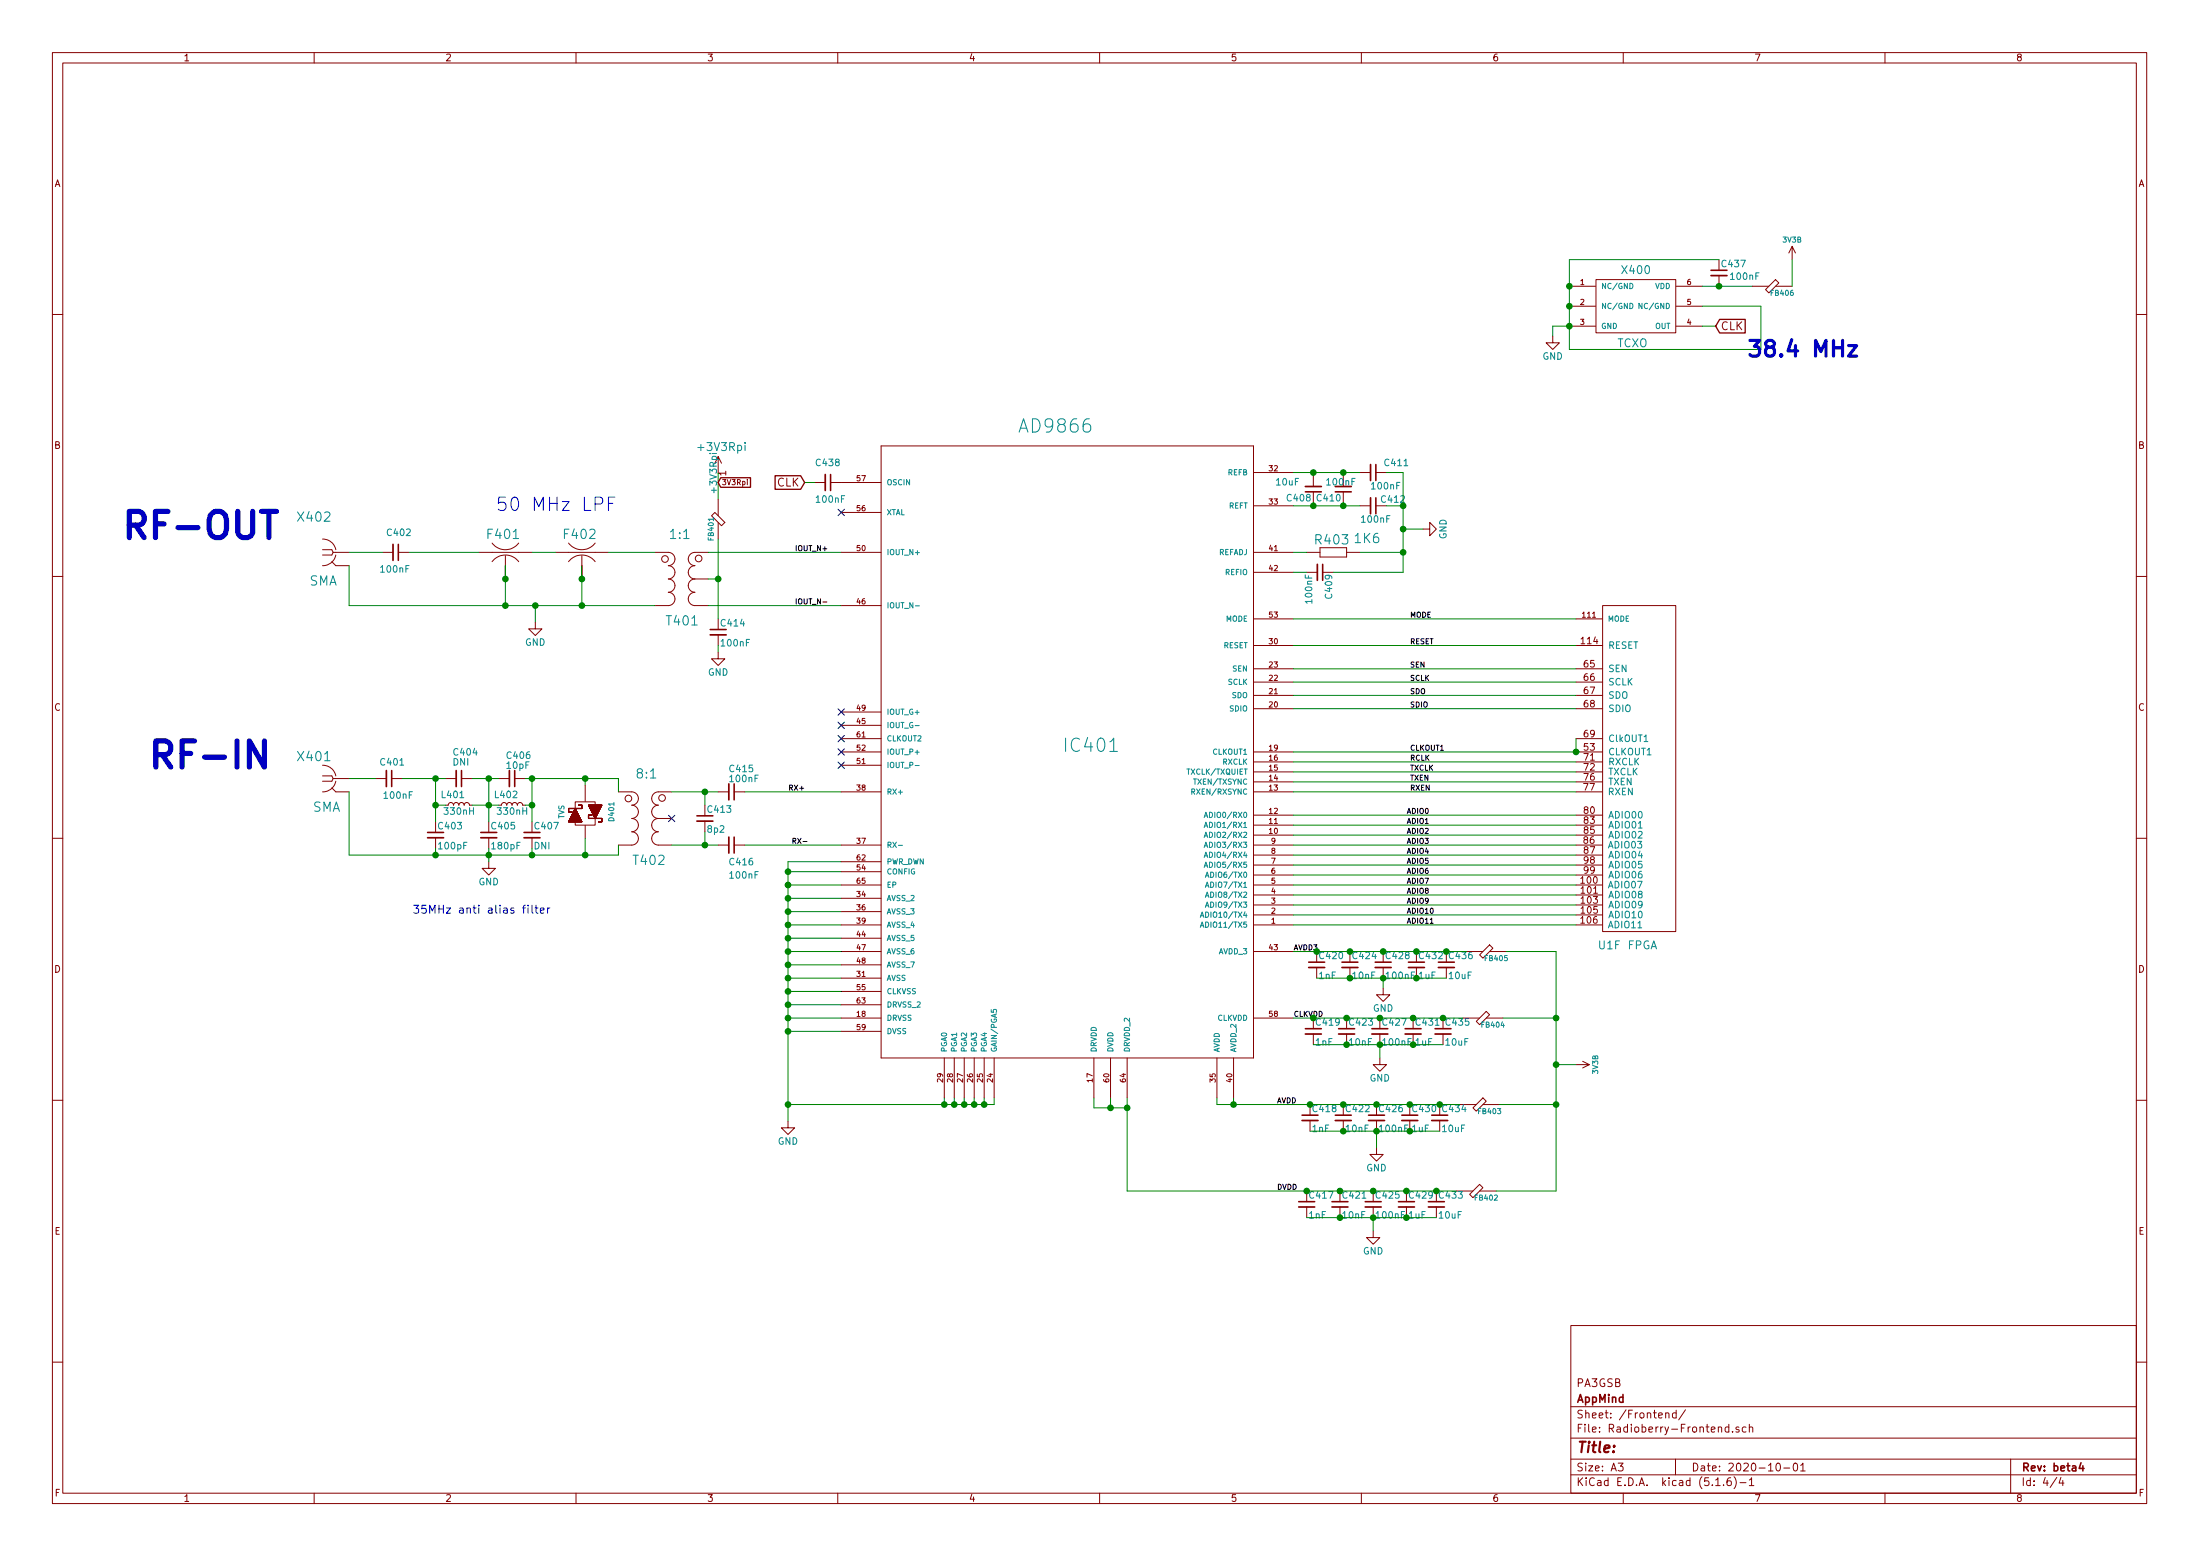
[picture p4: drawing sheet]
EESchema Schematic File Version 4
EELAYER 30 0
EELAYER END
$Descr A3 16535 11693
encoding utf-8
Sheet 4 4
Title ""
Date "2020-10-01"
Rev "beta4"
Comp "AppMind"
Comment1 "PA3GSB"
Comment2 ""
Comment3 ""
Comment4 ""
$EndDescr
Text Notes 900  4075 0    197  ~ 39
RF-OUT
Text Notes 1100 5800 0    197  ~ 39
RF-IN
Text Notes 3725 3850 0    100  ~ 0
50 MHz LPF
$Comp
L Radioberry:MURATA-FILTER_NFM21C F402
U 1 1
P 4375 4150
F 0 "F402" H 4225 4250 70  0000 L BNN
F 1 "50Mhz" H 4365 4040 65  0001 L TNN
F 2 "Radioberry:MURATA-FILTER_NFM21C" H 4365 3940 65  0001 L TNN
F 3 "" H 4375 4150 60  0001 C CNN
	1    4375 4150
	1    0    0    -1  
$EndComp
$Comp
L Radioberry:RCL_R-EU_R0805 R403
U 1 1
P 10025 4150
F 0 "R403" H 9875 4209 70  0000 L BNN
F 1 "1K6" H 10175 4219 70  0000 L BNN
F 2 "hermeslite:SMD-0603" H 10015 3940 65  0001 L TNN
F 3 "" H 10025 4150 60  0001 C CNN
	1    10025 4150
	1    0    0    -1  
$EndComp
$Comp
L Radioberry:PA3GSB_T1-1TDIL T401
U 1 1
P 5125 4350
F 0 "T401" H 5000 4000 70  0000 L BNN
F 1 "1:1" H 5025 4650 70  0000 L BNN
F 2 "hermeslite:TR1-1" H 5115 4140 65  0001 L TNN
F 3 "" H 5125 4350 60  0001 C CNN
	1    5125 4350
	1    0    0    -1  
$EndComp
$Comp
L Radioberry:CON-COAX_BU-SMA-H X402
U 1 1
P 2525 4150
F 0 "X402" H 2225 4380 70  0000 L BNN
F 1 "SMA" H 2325 3900 70  0000 L BNN
F 2 "Radioberry:CON-COAX_BU-SMA-H" H 2125 3850 70  0001 L BNN
F 3 "" H 2525 4150 60  0001 C CNN
	1    2525 4150
	1    0    0    -1  
$EndComp
$Comp
L Radioberry:FPGA U1
U 6 1
P 12000 7000
AR Path="/59C80E9B" Ref="U1"  Part="6" 
AR Path="/59BC4A83/59C80E9B" Ref="U1"  Part="6" 
F 0 "U1" H 12100 6900 60  0000 C CNN
F 1 "FPGA" H 12350 6900 60  0000 C CNN
F 2 "hermeslite:CYCLONE10LP" H 12000 7000 60  0001 C CNN
F 3 "" H 12000 7000 60  0001 C CNN
	6    12000 7000
	1    0    0    -1  
$EndComp
$Comp
L hermeslite:GND #PWR047
U 1 1
P 5925 8425
F 0 "#PWR047" H 5925 8175 50  0001 C CNN
F 1 "GND" H 5925 8275 50  0000 C CNN
F 2 "" H 5925 8425 50  0001 C CNN
F 3 "" H 5925 8425 50  0001 C CNN
	1    5925 8425
	1    0    0    -1  
$EndComp
NoConn ~ 6325 5550
NoConn ~ 6325 5450
NoConn ~ 6325 5350
NoConn ~ 6325 5750
NoConn ~ 6325 5650
$Comp
L hermeslite:C_Small C412
U 1 1
P 10325 3800
F 0 "C412" V 10275 3850 50  0000 L CNN
F 1 "100nF" V 10425 3700 50  0000 L CNN
F 2 "hermeslite:SMD-0603" H 10325 3800 50  0001 C CNN
F 3 "" H 10325 3800 50  0001 C CNN
	1    10325 3800
	0    1    1    0   
$EndComp
$Comp
L hermeslite:C_Small C411
U 1 1
P 10325 3550
F 0 "C411" V 10250 3625 50  0000 L CNN
F 1 "100nF" V 10425 3525 50  0000 L CNN
F 2 "hermeslite:SMD-0603" H 10325 3550 50  0001 C CNN
F 3 "" H 10325 3550 50  0001 C CNN
	1    10325 3550
	0    1    1    0   
$EndComp
$Comp
L hermeslite:C_Small C409
U 1 1
P 9925 4300
F 0 "C409" H 9935 4370 50  0000 L CNN
F 1 "100nF" H 9935 4220 50  0000 L CNN
F 2 "hermeslite:SMD-0603" H 9925 4300 50  0001 C CNN
F 3 "" H 9925 4300 50  0001 C CNN
	1    9925 4300
	0    1    1    0   
$EndComp
$Comp
L hermeslite:C_Small C410
U 1 1
P 10100 3675
F 0 "C410" H 10110 3745 50  0000 L CNN
F 1 "100nF" H 10000 3625 50  0000 L CNN
F 2 "hermeslite:SMD-0603" H 10100 3675 50  0001 C CNN
F 3 "" H 10100 3675 50  0001 C CNN
	1    10100 3675
	-1   0    0    1   
$EndComp
$Comp
L hermeslite:C_Small C408
U 1 1
P 9875 3675
F 0 "C408" H 9885 3745 50  0000 L CNN
F 1 "10uF" H 9975 3625 50  0000 L CNN
F 2 "hermeslite:SMD-1206" H 9875 3675 50  0001 C CNN
F 3 "" H 9875 3675 50  0001 C CNN
	1    9875 3675
	-1   0    0    1   
$EndComp
$Comp
L hermeslite:GND #PWR048
U 1 1
P 10700 3975
F 0 "#PWR048" H 10700 3725 50  0001 C CNN
F 1 "GND" H 10700 3825 50  0000 C CNN
F 2 "" H 10700 3975 50  0001 C CNN
F 3 "" H 10700 3975 50  0001 C CNN
	1    10700 3975
	0    -1   -1   0   
$EndComp
$Comp
L hermeslite:GND #PWR049
U 1 1
P 4025 4675
F 0 "#PWR049" H 4025 4425 50  0001 C CNN
F 1 "GND" H 4025 4525 50  0000 C CNN
F 2 "" H 4025 4675 50  0001 C CNN
F 3 "" H 4025 4675 50  0001 C CNN
	1    4025 4675
	1    0    0    -1  
$EndComp
NoConn ~ 6325 3850
$Comp
L Radioberry:TCXO X400
U 1 1
P 12300 2300
F 0 "X400" H 12300 2575 60  0000 C CNN
F 1 "TCXO" H 12275 2025 60  0000 C CNN
F 2 "hermeslite:TCXO" H 12300 2325 60  0001 C CNN
F 3 "" H 12300 2325 60  0001 C CNN
	1    12300 2300
	1    0    0    -1  
$EndComp
$Comp
L hermeslite:FB FB406
U 1 1
P 13325 2150
F 0 "FB406" H 13400 2100 39  0000 C CNN
F 1 "FB" H 13325 2250 60  0001 C CNN
F 2 "hermeslite:SMD-0603" H 13325 2150 60  0001 C CNN
F 3 "" H 13325 2150 60  0000 C CNN
	1    13325 2150
	1    0    0    -1  
$EndComp
$Comp
L hermeslite:C_Small C437
U 1 1
P 12925 2050
F 0 "C437" H 12935 2120 50  0000 L CNN
F 1 "100nF" H 13000 2025 50  0000 L CNN
F 2 "hermeslite:SMD-0603" H 12925 2050 50  0001 C CNN
F 3 "" H 12925 2050 50  0001 C CNN
	1    12925 2050
	1    0    0    -1  
$EndComp
$Comp
L hermeslite:3V3B #PWR050
U 1 1
P 13475 1950
F 0 "#PWR050" H 13475 1800 60  0001 C CNN
F 1 "3V3B" H 13475 2100 39  0000 C CNN
F 2 "" H 13475 1950 60  0001 C CNN
F 3 "" H 13475 1950 60  0001 C CNN
	1    13475 1950
	1    0    0    -1  
$EndComp
$Comp
L hermeslite:GND #PWR051
U 1 1
P 11675 2525
F 0 "#PWR051" H 11675 2275 50  0001 C CNN
F 1 "GND" H 11675 2375 50  0000 C CNN
F 2 "" H 11675 2525 50  0001 C CNN
F 3 "" H 11675 2525 50  0001 C CNN
	1    11675 2525
	1    0    0    -1  
$EndComp
$Comp
L hermeslite:C_Small C420
U 1 1
P 9900 7250
F 0 "C420" H 9910 7320 50  0000 L CNN
F 1 "1nF" H 9910 7170 50  0000 L CNN
F 2 "hermeslite:SMD-0603" H 9900 7250 50  0001 C CNN
F 3 "" H 9900 7250 50  0001 C CNN
	1    9900 7250
	1    0    0    -1  
$EndComp
$Comp
L hermeslite:C_Small C424
U 1 1
P 10150 7250
F 0 "C424" H 10160 7320 50  0000 L CNN
F 1 "10nF" H 10160 7170 50  0000 L CNN
F 2 "hermeslite:SMD-0603" H 10150 7250 50  0001 C CNN
F 3 "" H 10150 7250 50  0001 C CNN
	1    10150 7250
	1    0    0    -1  
$EndComp
$Comp
L hermeslite:C_Small C428
U 1 1
P 10400 7250
F 0 "C428" H 10410 7320 50  0000 L CNN
F 1 "100nF" H 10410 7170 50  0000 L CNN
F 2 "hermeslite:SMD-0603" H 10400 7250 50  0001 C CNN
F 3 "" H 10400 7250 50  0001 C CNN
	1    10400 7250
	1    0    0    -1  
$EndComp
$Comp
L hermeslite:C_Small C432
U 1 1
P 10650 7250
F 0 "C432" H 10660 7320 50  0000 L CNN
F 1 "1uF" H 10660 7170 50  0000 L CNN
F 2 "hermeslite:SMD-0603" H 10650 7250 50  0001 C CNN
F 3 "" H 10650 7250 50  0001 C CNN
	1    10650 7250
	1    0    0    -1  
$EndComp
$Comp
L hermeslite:C_Small C436
U 1 1
P 10875 7250
F 0 "C436" H 10885 7320 50  0000 L CNN
F 1 "10uF" H 10885 7170 50  0000 L CNN
F 2 "hermeslite:SMD-0603" H 10875 7250 50  0001 C CNN
F 3 "" H 10875 7250 50  0001 C CNN
	1    10875 7250
	1    0    0    -1  
$EndComp
$Comp
L hermeslite:FB FB405
U 1 1
P 11175 7150
F 0 "FB405" H 11250 7100 39  0000 C CNN
F 1 "FB" H 11175 7250 60  0001 C CNN
F 2 "hermeslite:SMD-0603" H 11175 7150 60  0001 C CNN
F 3 "" H 11175 7150 60  0000 C CNN
	1    11175 7150
	1    0    0    -1  
$EndComp
$Comp
L hermeslite:GND #PWR052
U 1 1
P 10400 7425
F 0 "#PWR052" H 10400 7175 50  0001 C CNN
F 1 "GND" H 10400 7275 50  0000 C CNN
F 2 "" H 10400 7425 50  0001 C CNN
F 3 "" H 10400 7425 50  0001 C CNN
	1    10400 7425
	1    0    0    -1  
$EndComp
$Comp
L hermeslite:C_Small C419
U 1 1
P 9875 7750
F 0 "C419" H 9885 7820 50  0000 L CNN
F 1 "1nF" H 9885 7670 50  0000 L CNN
F 2 "hermeslite:SMD-0603" H 9875 7750 50  0001 C CNN
F 3 "" H 9875 7750 50  0001 C CNN
	1    9875 7750
	1    0    0    -1  
$EndComp
$Comp
L hermeslite:C_Small C423
U 1 1
P 10125 7750
F 0 "C423" H 10135 7820 50  0000 L CNN
F 1 "10nF" H 10135 7670 50  0000 L CNN
F 2 "hermeslite:SMD-0603" H 10125 7750 50  0001 C CNN
F 3 "" H 10125 7750 50  0001 C CNN
	1    10125 7750
	1    0    0    -1  
$EndComp
$Comp
L hermeslite:C_Small C427
U 1 1
P 10375 7750
F 0 "C427" H 10385 7820 50  0000 L CNN
F 1 "100nF" H 10385 7670 50  0000 L CNN
F 2 "hermeslite:SMD-0603" H 10375 7750 50  0001 C CNN
F 3 "" H 10375 7750 50  0001 C CNN
	1    10375 7750
	1    0    0    -1  
$EndComp
$Comp
L hermeslite:C_Small C431
U 1 1
P 10625 7750
F 0 "C431" H 10635 7820 50  0000 L CNN
F 1 "1uF" H 10635 7670 50  0000 L CNN
F 2 "hermeslite:SMD-0603" H 10625 7750 50  0001 C CNN
F 3 "" H 10625 7750 50  0001 C CNN
	1    10625 7750
	1    0    0    -1  
$EndComp
$Comp
L hermeslite:C_Small C435
U 1 1
P 10850 7750
F 0 "C435" H 10860 7820 50  0000 L CNN
F 1 "10uF" H 10860 7670 50  0000 L CNN
F 2 "hermeslite:SMD-0603" H 10850 7750 50  0001 C CNN
F 3 "" H 10850 7750 50  0001 C CNN
	1    10850 7750
	1    0    0    -1  
$EndComp
$Comp
L hermeslite:FB FB404
U 1 1
P 11150 7650
F 0 "FB404" H 11225 7600 39  0000 C CNN
F 1 "FB" H 11150 7750 60  0001 C CNN
F 2 "hermeslite:SMD-0603" H 11150 7650 60  0001 C CNN
F 3 "" H 11150 7650 60  0000 C CNN
	1    11150 7650
	1    0    0    -1  
$EndComp
$Comp
L hermeslite:GND #PWR053
U 1 1
P 10375 7950
F 0 "#PWR053" H 10375 7700 50  0001 C CNN
F 1 "GND" H 10375 7800 50  0000 C CNN
F 2 "" H 10375 7950 50  0001 C CNN
F 3 "" H 10375 7950 50  0001 C CNN
	1    10375 7950
	1    0    0    -1  
$EndComp
$Comp
L hermeslite:C_Small C417
U 1 1
P 9825 9050
F 0 "C417" H 9835 9120 50  0000 L CNN
F 1 "1nF" H 9835 8970 50  0000 L CNN
F 2 "hermeslite:SMD-0603" H 9825 9050 50  0001 C CNN
F 3 "" H 9825 9050 50  0001 C CNN
	1    9825 9050
	1    0    0    -1  
$EndComp
$Comp
L hermeslite:C_Small C421
U 1 1
P 10075 9050
F 0 "C421" H 10085 9120 50  0000 L CNN
F 1 "10nF" H 10085 8970 50  0000 L CNN
F 2 "hermeslite:SMD-0603" H 10075 9050 50  0001 C CNN
F 3 "" H 10075 9050 50  0001 C CNN
	1    10075 9050
	1    0    0    -1  
$EndComp
$Comp
L hermeslite:C_Small C425
U 1 1
P 10325 9050
F 0 "C425" H 10335 9120 50  0000 L CNN
F 1 "100nF" H 10335 8970 50  0000 L CNN
F 2 "hermeslite:SMD-0603" H 10325 9050 50  0001 C CNN
F 3 "" H 10325 9050 50  0001 C CNN
	1    10325 9050
	1    0    0    -1  
$EndComp
$Comp
L hermeslite:C_Small C429
U 1 1
P 10575 9050
F 0 "C429" H 10585 9120 50  0000 L CNN
F 1 "1uF" H 10585 8970 50  0000 L CNN
F 2 "hermeslite:SMD-0603" H 10575 9050 50  0001 C CNN
F 3 "" H 10575 9050 50  0001 C CNN
	1    10575 9050
	1    0    0    -1  
$EndComp
$Comp
L hermeslite:C_Small C433
U 1 1
P 10800 9050
F 0 "C433" H 10810 9120 50  0000 L CNN
F 1 "10uF" H 10810 8970 50  0000 L CNN
F 2 "hermeslite:SMD-0603" H 10800 9050 50  0001 C CNN
F 3 "" H 10800 9050 50  0001 C CNN
	1    10800 9050
	1    0    0    -1  
$EndComp
$Comp
L hermeslite:FB FB402
U 1 1
P 11100 8950
F 0 "FB402" H 11175 8900 39  0000 C CNN
F 1 "FB" H 11100 9050 60  0001 C CNN
F 2 "hermeslite:SMD-0603" H 11100 8950 60  0001 C CNN
F 3 "" H 11100 8950 60  0000 C CNN
	1    11100 8950
	1    0    0    -1  
$EndComp
$Comp
L hermeslite:GND #PWR054
U 1 1
P 10325 9250
F 0 "#PWR054" H 10325 9000 50  0001 C CNN
F 1 "GND" H 10325 9100 50  0000 C CNN
F 2 "" H 10325 9250 50  0001 C CNN
F 3 "" H 10325 9250 50  0001 C CNN
	1    10325 9250
	1    0    0    -1  
$EndComp
$Comp
L hermeslite:C_Small C418
U 1 1
P 9850 8400
F 0 "C418" H 9860 8470 50  0000 L CNN
F 1 "1nF" H 9860 8320 50  0000 L CNN
F 2 "hermeslite:SMD-0603" H 9850 8400 50  0001 C CNN
F 3 "" H 9850 8400 50  0001 C CNN
	1    9850 8400
	1    0    0    -1  
$EndComp
$Comp
L hermeslite:C_Small C422
U 1 1
P 10100 8400
F 0 "C422" H 10110 8470 50  0000 L CNN
F 1 "10nF" H 10110 8320 50  0000 L CNN
F 2 "hermeslite:SMD-0603" H 10100 8400 50  0001 C CNN
F 3 "" H 10100 8400 50  0001 C CNN
	1    10100 8400
	1    0    0    -1  
$EndComp
$Comp
L hermeslite:C_Small C426
U 1 1
P 10350 8400
F 0 "C426" H 10360 8470 50  0000 L CNN
F 1 "100nF" H 10360 8320 50  0000 L CNN
F 2 "hermeslite:SMD-0603" H 10350 8400 50  0001 C CNN
F 3 "" H 10350 8400 50  0001 C CNN
	1    10350 8400
	1    0    0    -1  
$EndComp
$Comp
L hermeslite:C_Small C430
U 1 1
P 10600 8400
F 0 "C430" H 10610 8470 50  0000 L CNN
F 1 "1uF" H 10610 8320 50  0000 L CNN
F 2 "hermeslite:SMD-0603" H 10600 8400 50  0001 C CNN
F 3 "" H 10600 8400 50  0001 C CNN
	1    10600 8400
	1    0    0    -1  
$EndComp
$Comp
L hermeslite:C_Small C434
U 1 1
P 10825 8400
F 0 "C434" H 10835 8470 50  0000 L CNN
F 1 "10uF" H 10835 8320 50  0000 L CNN
F 2 "hermeslite:SMD-0603" H 10825 8400 50  0001 C CNN
F 3 "" H 10825 8400 50  0001 C CNN
	1    10825 8400
	1    0    0    -1  
$EndComp
$Comp
L hermeslite:FB FB403
U 1 1
P 11125 8300
F 0 "FB403" H 11200 8250 39  0000 C CNN
F 1 "FB" H 11125 8400 60  0001 C CNN
F 2 "hermeslite:SMD-0603" H 11125 8300 60  0001 C CNN
F 3 "" H 11125 8300 60  0000 C CNN
	1    11125 8300
	1    0    0    -1  
$EndComp
$Comp
L hermeslite:GND #PWR055
U 1 1
P 10350 8625
F 0 "#PWR055" H 10350 8375 50  0001 C CNN
F 1 "GND" H 10350 8475 50  0000 C CNN
F 2 "" H 10350 8625 50  0001 C CNN
F 3 "" H 10350 8625 50  0001 C CNN
	1    10350 8625
	1    0    0    -1  
$EndComp
$Comp
L hermeslite:3V3B #PWR056
U 1 1
P 11850 8000
F 0 "#PWR056" H 11850 7850 60  0001 C CNN
F 1 "3V3B" H 11850 8150 39  0000 C CNN
F 2 "" H 11850 8000 60  0001 C CNN
F 3 "" H 11850 8000 60  0001 C CNN
	1    11850 8000
	0    1    1    0   
$EndComp
$Comp
L hermeslite:C_Small C401
U 1 1
P 2925 5850
F 0 "C401" V 2800 5775 50  0000 L CNN
F 1 "100nF" V 3050 5800 50  0000 L CNN
F 2 "hermeslite:SMD-0603" H 2925 5850 50  0001 C CNN
F 3 "" H 2925 5850 50  0001 C CNN
	1    2925 5850
	0    1    1    0   
$EndComp
$Comp
L hermeslite:C_Small C403
U 1 1
P 3275 6275
F 0 "C403" H 3285 6345 50  0000 L CNN
F 1 "100pF" H 3285 6195 50  0000 L CNN
F 2 "hermeslite:SMD-0805" H 3275 6275 50  0001 C CNN
F 3 "" H 3275 6275 50  0001 C CNN
	1    3275 6275
	1    0    0    -1  
$EndComp
$Comp
L hermeslite:C_Small C405
U 1 1
P 3675 6275
F 0 "C405" H 3685 6345 50  0000 L CNN
F 1 "180pF" H 3685 6195 50  0000 L CNN
F 2 "hermeslite:SMD-0805" H 3675 6275 50  0001 C CNN
F 3 "" H 3675 6275 50  0001 C CNN
	1    3675 6275
	1    0    0    -1  
$EndComp
$Comp
L hermeslite:C_Small C407
U 1 1
P 4000 6275
F 0 "C407" H 4010 6345 50  0000 L CNN
F 1 "DNI" H 4010 6195 50  0000 L CNN
F 2 "hermeslite:SMD-0805" H 4000 6275 50  0001 C CNN
F 3 "" H 4000 6275 50  0001 C CNN
F 4 "GENERIC" H 4000 6275 60  0001 C CNN "Option"
F 5 "C 10pF" H 4000 6275 60  0001 C CNN "Key"
	1    4000 6275
	1    0    0    -1  
$EndComp
$Comp
L hermeslite:C_Small C404
U 1 1
P 3450 5850
F 0 "C404" V 3250 5800 50  0000 L CNN
F 1 "DNI" V 3325 5800 50  0000 L CNN
F 2 "hermeslite:SMD-0805" H 3450 5850 50  0001 C CNN
F 3 "" H 3450 5850 50  0001 C CNN
F 4 "GENERIC" V 3450 5850 60  0001 C CNN "Option"
F 5 "C10 pF" V 3450 5850 60  0001 C CNN "Key"
	1    3450 5850
	0    1    1    0   
$EndComp
$Comp
L hermeslite:C_Small C406
U 1 1
P 3850 5850
F 0 "C406" V 3675 5800 50  0000 L CNN
F 1 "10pF" V 3750 5800 50  0000 L CNN
F 2 "hermeslite:SMD-0805" H 3850 5850 50  0001 C CNN
F 3 "" H 3850 5850 50  0001 C CNN
	1    3850 5850
	0    1    1    0   
$EndComp
$Comp
L hermeslite:L_Small L401
U 1 1
P 3450 6050
F 0 "L401" V 3525 6000 50  0000 L CNN
F 1 "330nH" V 3400 5925 50  0000 L CNN
F 2 "hermeslite:SMD-0805" H 3450 6050 50  0001 C CNN
F 3 "" H 3450 6050 50  0001 C CNN
	1    3450 6050
	0    -1   -1   0   
$EndComp
$Comp
L hermeslite:L_Small L402
U 1 1
P 3850 6050
F 0 "L402" V 3925 6000 50  0000 L CNN
F 1 "330nH" V 3800 5925 50  0000 L CNN
F 2 "hermeslite:SMD-0805" H 3850 6050 50  0001 C CNN
F 3 "" H 3850 6050 50  0001 C CNN
	1    3850 6050
	0    -1   -1   0   
$EndComp
$Comp
L hermeslite:DIODESCH2 D401
U 1 1
P 4400 6100
F 0 "D401" H 4400 6300 40  0000 C CNN
F 1 "TVS" H 4400 5925 40  0000 C CNN
F 2 "hermeslite:SOD323" H 4400 6175 60  0001 C CNN
F 3 "" H 4400 6175 60  0000 C CNN
	1    4400 6100
	0    1    1    0   
$EndComp
$Comp
L Radioberry:CON-COAX_BU-SMA-H X401
U 1 1
P 2525 5850
F 0 "X401" H 2225 5980 70  0000 L BNN
F 1 "SMA" H 2350 5600 70  0000 L BNN
F 2 "Radioberry:CON-COAX_BU-SMA-H" H 2125 5550 70  0001 L BNN
F 3 "" H 2525 5850 60  0001 C CNN
	1    2525 5850
	1    0    0    -1  
$EndComp
$Comp
L Radioberry:PA3GSB_T1-1TDIL T402
U 1 1
P 4850 6150
F 0 "T402" H 4751 5800 70  0000 L BNN
F 1 "8:1" H 4775 6450 70  0000 L BNN
F 2 "hermeslite:TR1-1" H 4840 5940 65  0001 L TNN
F 3 "" H 4850 6150 60  0001 C CNN
	1    4850 6150
	1    0    0    -1  
$EndComp
$Comp
L hermeslite:C_Small C413
U 1 1
P 5300 6150
F 0 "C413" H 5310 6220 50  0000 L CNN
F 1 "8p2" H 5310 6070 50  0000 L CNN
F 2 "hermeslite:SMD-0805" H 5300 6150 50  0001 C CNN
F 3 "" H 5300 6150 50  0001 C CNN
F 4 "RXLPF" H 5300 6150 60  0001 C CNN "Option"
	1    5300 6150
	1    0    0    -1  
$EndComp
$Comp
L hermeslite:C_Small C415
U 1 1
P 5500 5950
F 0 "C415" V 5325 5925 50  0000 L CNN
F 1 "100nF" V 5400 5925 50  0000 L CNN
F 2 "hermeslite:SMD-0603" H 5500 5950 50  0001 C CNN
F 3 "" H 5500 5950 50  0001 C CNN
	1    5500 5950
	0    1    1    0   
$EndComp
$Comp
L hermeslite:C_Small C416
U 1 1
P 5500 6350
F 0 "C416" V 5625 6325 50  0000 L CNN
F 1 "100nF" V 5725 6325 50  0000 L CNN
F 2 "hermeslite:SMD-0603" H 5500 6350 50  0001 C CNN
F 3 "" H 5500 6350 50  0001 C CNN
	1    5500 6350
	0    1    1    0   
$EndComp
NoConn ~ 5050 6150
Text Notes 3100 6875 0    60   ~ 0
35MHz anti alias filter
$Comp
L hermeslite:GND #PWR057
U 1 1
P 3675 6475
F 0 "#PWR057" H 3675 6225 50  0001 C CNN
F 1 "GND" H 3675 6325 50  0000 C CNN
F 2 "" H 3675 6475 50  0001 C CNN
F 3 "" H 3675 6475 50  0001 C CNN
	1    3675 6475
	1    0    0    -1  
$EndComp
$Comp
L Radioberry:AD9866_AD9866 IC401
U 1 1
P 8125 5250
AR Path="/59BD5091" Ref="IC401"  Part="1" 
AR Path="/59BC4A83/59BD5091" Ref="IC401"  Part="1" 
F 0 "IC401" H 7825 4850 100 0000 L BNN
F 1 "AD9866" H 8026 7250 100 0000 L BNN
F 2 "hermeslite:AD9866" H 8115 5040 65  0001 L TNN
F 3 "" H 8125 5250 60  0001 C CNN
	1    8125 5250
	-1   0    0    -1  
$EndComp
$Comp
L hermeslite:C_Small C402
U 1 1
P 2975 4150
F 0 "C402" V 2825 4075 50  0000 L CNN
F 1 "100nF" V 3100 4025 50  0000 L CNN
F 2 "hermeslite:SMD-0603" H 2975 4150 50  0001 C CNN
F 3 "" H 2975 4150 50  0001 C CNN
	1    2975 4150
	0    1    1    0   
$EndComp
$Comp
L Radioberry:MURATA-FILTER_NFM21C F401
U 1 1
P 3800 4150
F 0 "F401" H 3650 4250 70  0000 L BNN
F 1 "50Mhz" H 3790 4040 65  0001 L TNN
F 2 "Radioberry:MURATA-FILTER_NFM21C" H 3790 3940 65  0001 L TNN
F 3 "" H 3800 4150 60  0001 C CNN
	1    3800 4150
	1    0    0    -1  
$EndComp
$Comp
L hermeslite:FB FB401
U 1 1
P 5400 3900
F 0 "FB401" H 5475 3850 39  0000 C CNN
F 1 "FB" H 5400 4000 60  0001 C CNN
F 2 "hermeslite:SMD-0603" H 5400 3900 60  0001 C CNN
F 3 "" H 5400 3900 60  0000 C CNN
	1    5400 3900
	0    1    1    0   
$EndComp
$Comp
L hermeslite:C_Small C414
U 1 1
P 5400 4750
F 0 "C414" H 5410 4820 50  0000 L CNN
F 1 "100nF" H 5410 4670 50  0000 L CNN
F 2 "hermeslite:SMD-0603" H 5400 4750 50  0001 C CNN
F 3 "" H 5400 4750 50  0001 C CNN
	1    5400 4750
	1    0    0    -1  
$EndComp
$Comp
L hermeslite:GND #PWR058
U 1 1
P 5400 4900
F 0 "#PWR058" H 5400 4650 50  0001 C CNN
F 1 "GND" H 5400 4750 50  0000 C CNN
F 2 "" H 5400 4900 50  0001 C CNN
F 3 "" H 5400 4900 50  0001 C CNN
	1    5400 4900
	1    0    0    -1  
$EndComp
Text GLabel 12900 2450 2    60   Input ~ 0
CLK
Text GLabel 6050 3625 0    60   Input ~ 0
CLK
$Comp
L Radioberry:+3V3Rpi #PWR057
U 1 1
P 5400 3555
AR Path="/59CFD2A8" Ref="#PWR057"  Part="1" 
AR Path="/59BC4A83/59CFD2A8" Ref="#PWR059"  Part="1" 
F 0 "#PWR059" H 5375 3330 60  0001 C CNN
F 1 "+3V3Rpi" H 5425 3755 60  0000 C CNN
F 2 "" H 5400 3555 60  0001 C CNN
F 3 "" H 5400 3555 60  0001 C CNN
	1    5400 3555
	1    0    0    -1  
$EndComp
Text Label 10575 6125 0    39   ~ 0
ADIO0
Text Label 10575 6200 0    39   ~ 0
ADIO1
Text Label 10575 6275 0    39   ~ 0
ADIO2
Text Label 10575 6350 0    39   ~ 0
ADIO3
Text Label 10575 6425 0    39   ~ 0
ADIO4
Text Label 10575 6500 0    39   ~ 0
ADIO5
Text Label 10575 6575 0    39   ~ 0
ADIO6
Text Label 10575 6650 0    39   ~ 0
ADIO7
Text Label 10575 6725 0    39   ~ 0
ADIO8
Text Label 10575 6800 0    39   ~ 0
ADIO9
Text Label 10575 6875 0    39   ~ 0
ADIO10
Text Label 10575 6950 0    39   ~ 0
ADIO11
Text Label 10600 5650 0    39   ~ 0
CLKOUT1
Text Label 10600 5725 0    39   ~ 0
RCLK
Text Label 10600 5800 0    39   ~ 0
TXCLK
Text Label 10600 5875 0    39   ~ 0
TXEN
Text Label 10600 5950 0    39   ~ 0
RXEN
Text Label 10600 5325 0    39   ~ 0
SDIO
Text Label 10600 5225 0    39   ~ 0
SDO
Text Label 10600 5125 0    39   ~ 0
SCLK
Text Label 10600 5025 0    39   ~ 0
SEN
Text Label 10600 4850 0    39   ~ 0
RESET
Text Label 10600 4650 0    39   ~ 0
MODE
Text Label 9725 7150 0    39   ~ 0
AVDD3
Text Label 9725 7650 0    39   ~ 0
CLKVDD
Text Label 9600 8300 0    39   ~ 0
AVDD
Text Label 9600 8950 0    39   ~ 0
DVDD
Text Label 5975 4550 0    39   ~ 0
IOUT_N-
Text Label 5975 4150 0    39   ~ 0
IOUT_N+
Text Label 5925 5950 0    39   ~ 0
RX+
Text Label 5950 6350 0    39   ~ 0
RX-
Text Notes 13125 2700 0    118  ~ 24
38.4 MHz
Text GLabel 5400 3625 2    39   Input ~ 0
3V3Rpi
Wire Wire Line
	5925 7750 6325 7750
Wire Wire Line
	5925 7550 6325 7550
Wire Wire Line
	5925 7650 6325 7650
Wire Wire Line
	5925 7450 6325 7450
Wire Wire Line
	5925 7250 6325 7250
Wire Wire Line
	5925 7150 6325 7150
Wire Wire Line
	5925 7050 6325 7050
Wire Wire Line
	5925 6950 6325 6950
Wire Wire Line
	5925 6850 6325 6850
Wire Wire Line
	5925 6750 6325 6750
Wire Wire Line
	5925 7350 6325 7350
Connection ~ 5925 7750
Connection ~ 5925 7650
Connection ~ 5925 7550
Connection ~ 5925 7450
Connection ~ 5925 7350
Connection ~ 5925 7250
Connection ~ 5925 7150
Connection ~ 5925 7050
Connection ~ 5925 6950
Connection ~ 5925 6850
Connection ~ 5925 6750
Wire Wire Line
	2625 4150 2875 4150
Wire Wire Line
	9725 6950 11850 6950
Wire Wire Line
	9725 6125 11850 6125
Wire Wire Line
	9725 6200 11850 6200
Wire Wire Line
	9725 6275 11850 6275
Wire Wire Line
	9725 6350 11850 6350
Wire Wire Line
	9725 6425 11850 6425
Wire Wire Line
	9725 6500 11850 6500
Wire Wire Line
	9725 6575 11850 6575
Wire Wire Line
	9725 6650 11850 6650
Wire Wire Line
	9725 6725 11850 6725
Wire Wire Line
	9725 6800 11850 6800
Wire Wire Line
	9725 6875 11850 6875
Wire Wire Line
	9725 5950 11850 5950
Wire Wire Line
	9725 5875 11850 5875
Wire Wire Line
	9725 5800 11850 5800
Wire Wire Line
	9725 5725 11850 5725
Wire Wire Line
	9725 5650 11850 5650
Wire Wire Line
	9725 4850 11850 4850
Wire Wire Line
	5925 6650 6325 6650
Wire Wire Line
	5925 6475 5925 6550
Wire Wire Line
	6325 6550 5925 6550
Connection ~ 5925 6650
Wire Wire Line
	6325 6475 5925 6475
Connection ~ 5925 6550
Wire Wire Line
	7475 8300 7475 8250
Wire Wire Line
	5925 8300 7100 8300
Connection ~ 5925 8300
Wire Wire Line
	7100 8250 7100 8300
Connection ~ 7100 8300
Wire Wire Line
	7175 8250 7175 8300
Connection ~ 7175 8300
Wire Wire Line
	7250 8250 7250 8300
Connection ~ 7250 8300
Wire Wire Line
	7325 8250 7325 8300
Connection ~ 7325 8300
Wire Wire Line
	7400 8250 7400 8300
Connection ~ 7400 8300
Wire Wire Line
	9725 4650 11850 4650
Wire Wire Line
	9725 4300 9825 4300
Wire Wire Line
	9725 4150 9825 4150
Wire Wire Line
	10550 4300 10025 4300
Wire Wire Line
	10550 3550 10550 3800
Wire Wire Line
	10225 4150 10550 4150
Connection ~ 10550 4150
Wire Wire Line
	10425 3550 10550 3550
Connection ~ 10550 3975
Wire Wire Line
	9725 3550 9875 3550
Wire Wire Line
	9725 3800 9875 3800
Wire Wire Line
	9875 3775 9875 3800
Connection ~ 9875 3800
Wire Wire Line
	10100 3775 10100 3800
Connection ~ 10100 3800
Wire Wire Line
	10425 3800 10550 3800
Connection ~ 10550 3800
Wire Wire Line
	10100 3575 10100 3550
Connection ~ 10100 3550
Wire Wire Line
	9875 3575 9875 3550
Connection ~ 9875 3550
Wire Wire Line
	12800 2450 12900 2450
Connection ~ 12925 2150
Wire Wire Line
	13475 2150 13475 1950
Wire Wire Line
	11675 2525 11675 2450
Wire Wire Line
	11675 2450 11800 2450
Wire Wire Line
	11800 1950 11800 2150
Connection ~ 11800 2300
Wire Wire Line
	11800 1950 12925 1950
Connection ~ 11800 2150
Wire Wire Line
	11800 2625 13240 2625
Connection ~ 11800 2450
Wire Wire Line
	9725 7150 9900 7150
Connection ~ 10150 7150
Connection ~ 10400 7150
Connection ~ 10650 7150
Connection ~ 10875 7150
Wire Wire Line
	9900 7350 10150 7350
Connection ~ 10150 7350
Connection ~ 10650 7350
Wire Wire Line
	9725 7650 9875 7650
Connection ~ 10125 7650
Connection ~ 10375 7650
Connection ~ 10625 7650
Connection ~ 10850 7650
Wire Wire Line
	9875 7850 10125 7850
Connection ~ 10125 7850
Connection ~ 10375 7850
Connection ~ 10625 7850
Wire Wire Line
	8475 8950 9825 8950
Connection ~ 10075 8950
Connection ~ 10325 8950
Connection ~ 10575 8950
Connection ~ 10800 8950
Wire Wire Line
	9825 9150 10075 9150
Connection ~ 10075 9150
Connection ~ 10325 9150
Connection ~ 10575 9150
Wire Wire Line
	9150 8300 9275 8300
Connection ~ 10100 8300
Connection ~ 10350 8300
Connection ~ 10600 8300
Connection ~ 10825 8300
Wire Wire Line
	9850 8500 10100 8500
Connection ~ 10100 8500
Connection ~ 10350 8500
Connection ~ 10600 8500
Wire Wire Line
	8225 8250 8225 8325
Wire Wire Line
	8225 8325 8350 8325
Wire Wire Line
	8475 8250 8475 8325
Wire Wire Line
	8350 8250 8350 8325
Connection ~ 8350 8325
Connection ~ 9825 8950
Connection ~ 8475 8325
Wire Wire Line
	9275 8300 9275 8250
Connection ~ 9850 8300
Wire Wire Line
	9150 8300 9150 8250
Connection ~ 9275 8300
Connection ~ 9900 7150
Connection ~ 9875 7650
Wire Wire Line
	11325 7150 11700 7150
Wire Wire Line
	11700 7150 11700 7650
Wire Wire Line
	11300 7650 11700 7650
Connection ~ 11700 7650
Wire Wire Line
	11275 8300 11700 8300
Connection ~ 11700 8000
Wire Wire Line
	11700 8950 11250 8950
Connection ~ 11700 8300
Wire Wire Line
	2625 5850 2825 5850
Wire Wire Line
	3025 5850 3275 5850
Wire Wire Line
	3275 5850 3275 6050
Connection ~ 3275 5850
Wire Wire Line
	3350 6050 3275 6050
Connection ~ 3275 6050
Wire Wire Line
	3550 5850 3675 5850
Wire Wire Line
	3550 6050 3675 6050
Wire Wire Line
	3675 5850 3675 6050
Connection ~ 3675 5850
Connection ~ 3675 6050
Wire Wire Line
	4400 5850 4400 5900
Connection ~ 4400 5850
Wire Wire Line
	3950 6050 4000 6050
Wire Wire Line
	4000 5850 4000 6050
Wire Wire Line
	4400 6425 4400 6300
Wire Wire Line
	2625 6425 2625 5950
Wire Wire Line
	3275 6375 3275 6425
Connection ~ 3275 6425
Wire Wire Line
	3675 6375 3675 6425
Connection ~ 3675 6425
Wire Wire Line
	4000 6425 4000 6375
Connection ~ 4000 6425
Connection ~ 4400 6425
Wire Wire Line
	3950 5850 4000 5850
Wire Wire Line
	4650 5850 4650 5950
Wire Wire Line
	4650 6425 4650 6350
Wire Wire Line
	2625 6425 3275 6425
Wire Wire Line
	5050 5950 5300 5950
Wire Wire Line
	5300 6050 5300 5950
Connection ~ 5300 5950
Wire Wire Line
	5050 6350 5300 6350
Wire Wire Line
	5300 6250 5300 6350
Connection ~ 5300 6350
Connection ~ 4000 5850
Connection ~ 4000 6050
Wire Wire Line
	5600 5950 6325 5950
Wire Wire Line
	5600 6350 6325 6350
Wire Wire Line
	5325 4150 6325 4150
Wire Wire Line
	3075 4150 3600 4150
Wire Wire Line
	4000 4150 4175 4150
Wire Wire Line
	4575 4150 4925 4150
Wire Wire Line
	2625 4550 3800 4550
Wire Wire Line
	4025 4675 4025 4550
Connection ~ 4025 4550
Connection ~ 3800 4550
Connection ~ 4375 4550
Wire Wire Line
	5325 4550 6325 4550
Wire Wire Line
	5400 4050 5400 4350
Wire Wire Line
	5325 4350 5400 4350
Connection ~ 5400 4350
Wire Wire Line
	5400 4850 5400 4900
Wire Wire Line
	3800 4250 3800 4350
Wire Wire Line
	4375 4250 4375 4350
Wire Wire Line
	2625 4550 2625 4250
Wire Wire Line
	12800 2150 12925 2150
Wire Wire Line
	9725 5025 11850 5025
Wire Wire Line
	9725 5125 11850 5125
Wire Wire Line
	9725 5225 11850 5225
Wire Wire Line
	9725 5325 11850 5325
Connection ~ 3800 4350
Connection ~ 4375 4350
Wire Wire Line
	10375 7850 10375 7950
Wire Wire Line
	10325 9150 10325 9250
Wire Wire Line
	10350 8500 10350 8625
Connection ~ 10400 7350
Wire Wire Line
	10400 7425 10400 7350
Wire Wire Line
	11700 8000 11850 8000
Wire Wire Line
	12800 2300 13240 2300
Wire Wire Line
	13240 2300 13240 2625
Wire Wire Line
	5400 3555 5400 3750
$Comp
L hermeslite:C_Small C438
U 1 1
P 6225 3625
F 0 "C438" V 6075 3525 50  0000 L CNN
F 1 "100nF" V 6350 3525 50  0000 L CNN
F 2 "hermeslite:SMD-0603" H 6225 3625 50  0001 C CNN
F 3 "" H 6225 3625 50  0001 C CNN
	1    6225 3625
	0    1    1    0   
$EndComp
Wire Wire Line
	6050 3625 6125 3625
Wire Wire Line
	5925 7750 5925 8300
Wire Wire Line
	5925 7650 5925 7750
Wire Wire Line
	5925 7550 5925 7650
Wire Wire Line
	5925 7450 5925 7550
Wire Wire Line
	5925 7350 5925 7450
Wire Wire Line
	5925 7250 5925 7350
Wire Wire Line
	5925 7150 5925 7250
Wire Wire Line
	5925 7050 5925 7150
Wire Wire Line
	5925 6950 5925 7050
Wire Wire Line
	5925 6850 5925 6950
Wire Wire Line
	5925 6750 5925 6850
Wire Wire Line
	5925 6650 5925 6750
Wire Wire Line
	5925 6550 5925 6650
Wire Wire Line
	5925 8300 5925 8425
Wire Wire Line
	7100 8300 7175 8300
Wire Wire Line
	7175 8300 7250 8300
Wire Wire Line
	7250 8300 7325 8300
Wire Wire Line
	7325 8300 7400 8300
Wire Wire Line
	7400 8300 7475 8300
Wire Wire Line
	10550 4150 10550 4300
Wire Wire Line
	10550 3975 10550 4150
Wire Wire Line
	9875 3800 10100 3800
Wire Wire Line
	10100 3800 10225 3800
Wire Wire Line
	10550 3800 10550 3975
Wire Wire Line
	10100 3550 10225 3550
Wire Wire Line
	9875 3550 10100 3550
Wire Wire Line
	12925 2150 13175 2150
Wire Wire Line
	11800 2300 11800 2450
Wire Wire Line
	11800 2150 11800 2300
Wire Wire Line
	11800 2450 11800 2625
Wire Wire Line
	10150 7150 10400 7150
Wire Wire Line
	10400 7150 10650 7150
Wire Wire Line
	10650 7150 10875 7150
Wire Wire Line
	10875 7150 11025 7150
Wire Wire Line
	10150 7350 10400 7350
Wire Wire Line
	10650 7350 10875 7350
Wire Wire Line
	10125 7650 10375 7650
Wire Wire Line
	10375 7650 10625 7650
Wire Wire Line
	10625 7650 10850 7650
Wire Wire Line
	10850 7650 11000 7650
Wire Wire Line
	10125 7850 10375 7850
Wire Wire Line
	10375 7850 10625 7850
Wire Wire Line
	10625 7850 10850 7850
Wire Wire Line
	10075 8950 10325 8950
Wire Wire Line
	10325 8950 10575 8950
Wire Wire Line
	10575 8950 10800 8950
Wire Wire Line
	10800 8950 10950 8950
Wire Wire Line
	10075 9150 10325 9150
Wire Wire Line
	10325 9150 10575 9150
Wire Wire Line
	10575 9150 10800 9150
Wire Wire Line
	10100 8300 10350 8300
Wire Wire Line
	10350 8300 10600 8300
Wire Wire Line
	10600 8300 10825 8300
Wire Wire Line
	10825 8300 10975 8300
Wire Wire Line
	10100 8500 10350 8500
Wire Wire Line
	10350 8500 10600 8500
Wire Wire Line
	10600 8500 10825 8500
Wire Wire Line
	8350 8325 8475 8325
Wire Wire Line
	9825 8950 10075 8950
Wire Wire Line
	8475 8325 8475 8950
Wire Wire Line
	9850 8300 10100 8300
Wire Wire Line
	9275 8300 9850 8300
Wire Wire Line
	9900 7150 10150 7150
Wire Wire Line
	9875 7650 10125 7650
Wire Wire Line
	11700 7650 11700 8000
Wire Wire Line
	11700 8000 11700 8300
Wire Wire Line
	11700 8300 11700 8950
Wire Wire Line
	3275 5850 3350 5850
Wire Wire Line
	3275 6050 3275 6175
Wire Wire Line
	3675 5850 3750 5850
Wire Wire Line
	3675 6050 3750 6050
Wire Wire Line
	3675 6050 3675 6175
Wire Wire Line
	4400 5850 4650 5850
Wire Wire Line
	3275 6425 3675 6425
Wire Wire Line
	3675 6425 3675 6475
Wire Wire Line
	3675 6425 4000 6425
Wire Wire Line
	4000 6425 4400 6425
Wire Wire Line
	4400 6425 4650 6425
Wire Wire Line
	5300 5950 5400 5950
Wire Wire Line
	5300 6350 5400 6350
Wire Wire Line
	4000 5850 4400 5850
Wire Wire Line
	4000 6050 4000 6175
Wire Wire Line
	4025 4550 4375 4550
Wire Wire Line
	3800 4550 4025 4550
Wire Wire Line
	4375 4550 4925 4550
Wire Wire Line
	5400 4350 5400 4650
Wire Wire Line
	3800 4350 3800 4550
Wire Wire Line
	4375 4350 4375 4550
Wire Wire Line
	10400 7350 10650 7350
Wire Wire Line
	10550 3975 10700 3975
Wire Wire Line
	11875 5650 11850 5650
Wire Wire Line
	11850 5650 11850 5550
Connection ~ 11850 5650
$EndSCHEMATC
